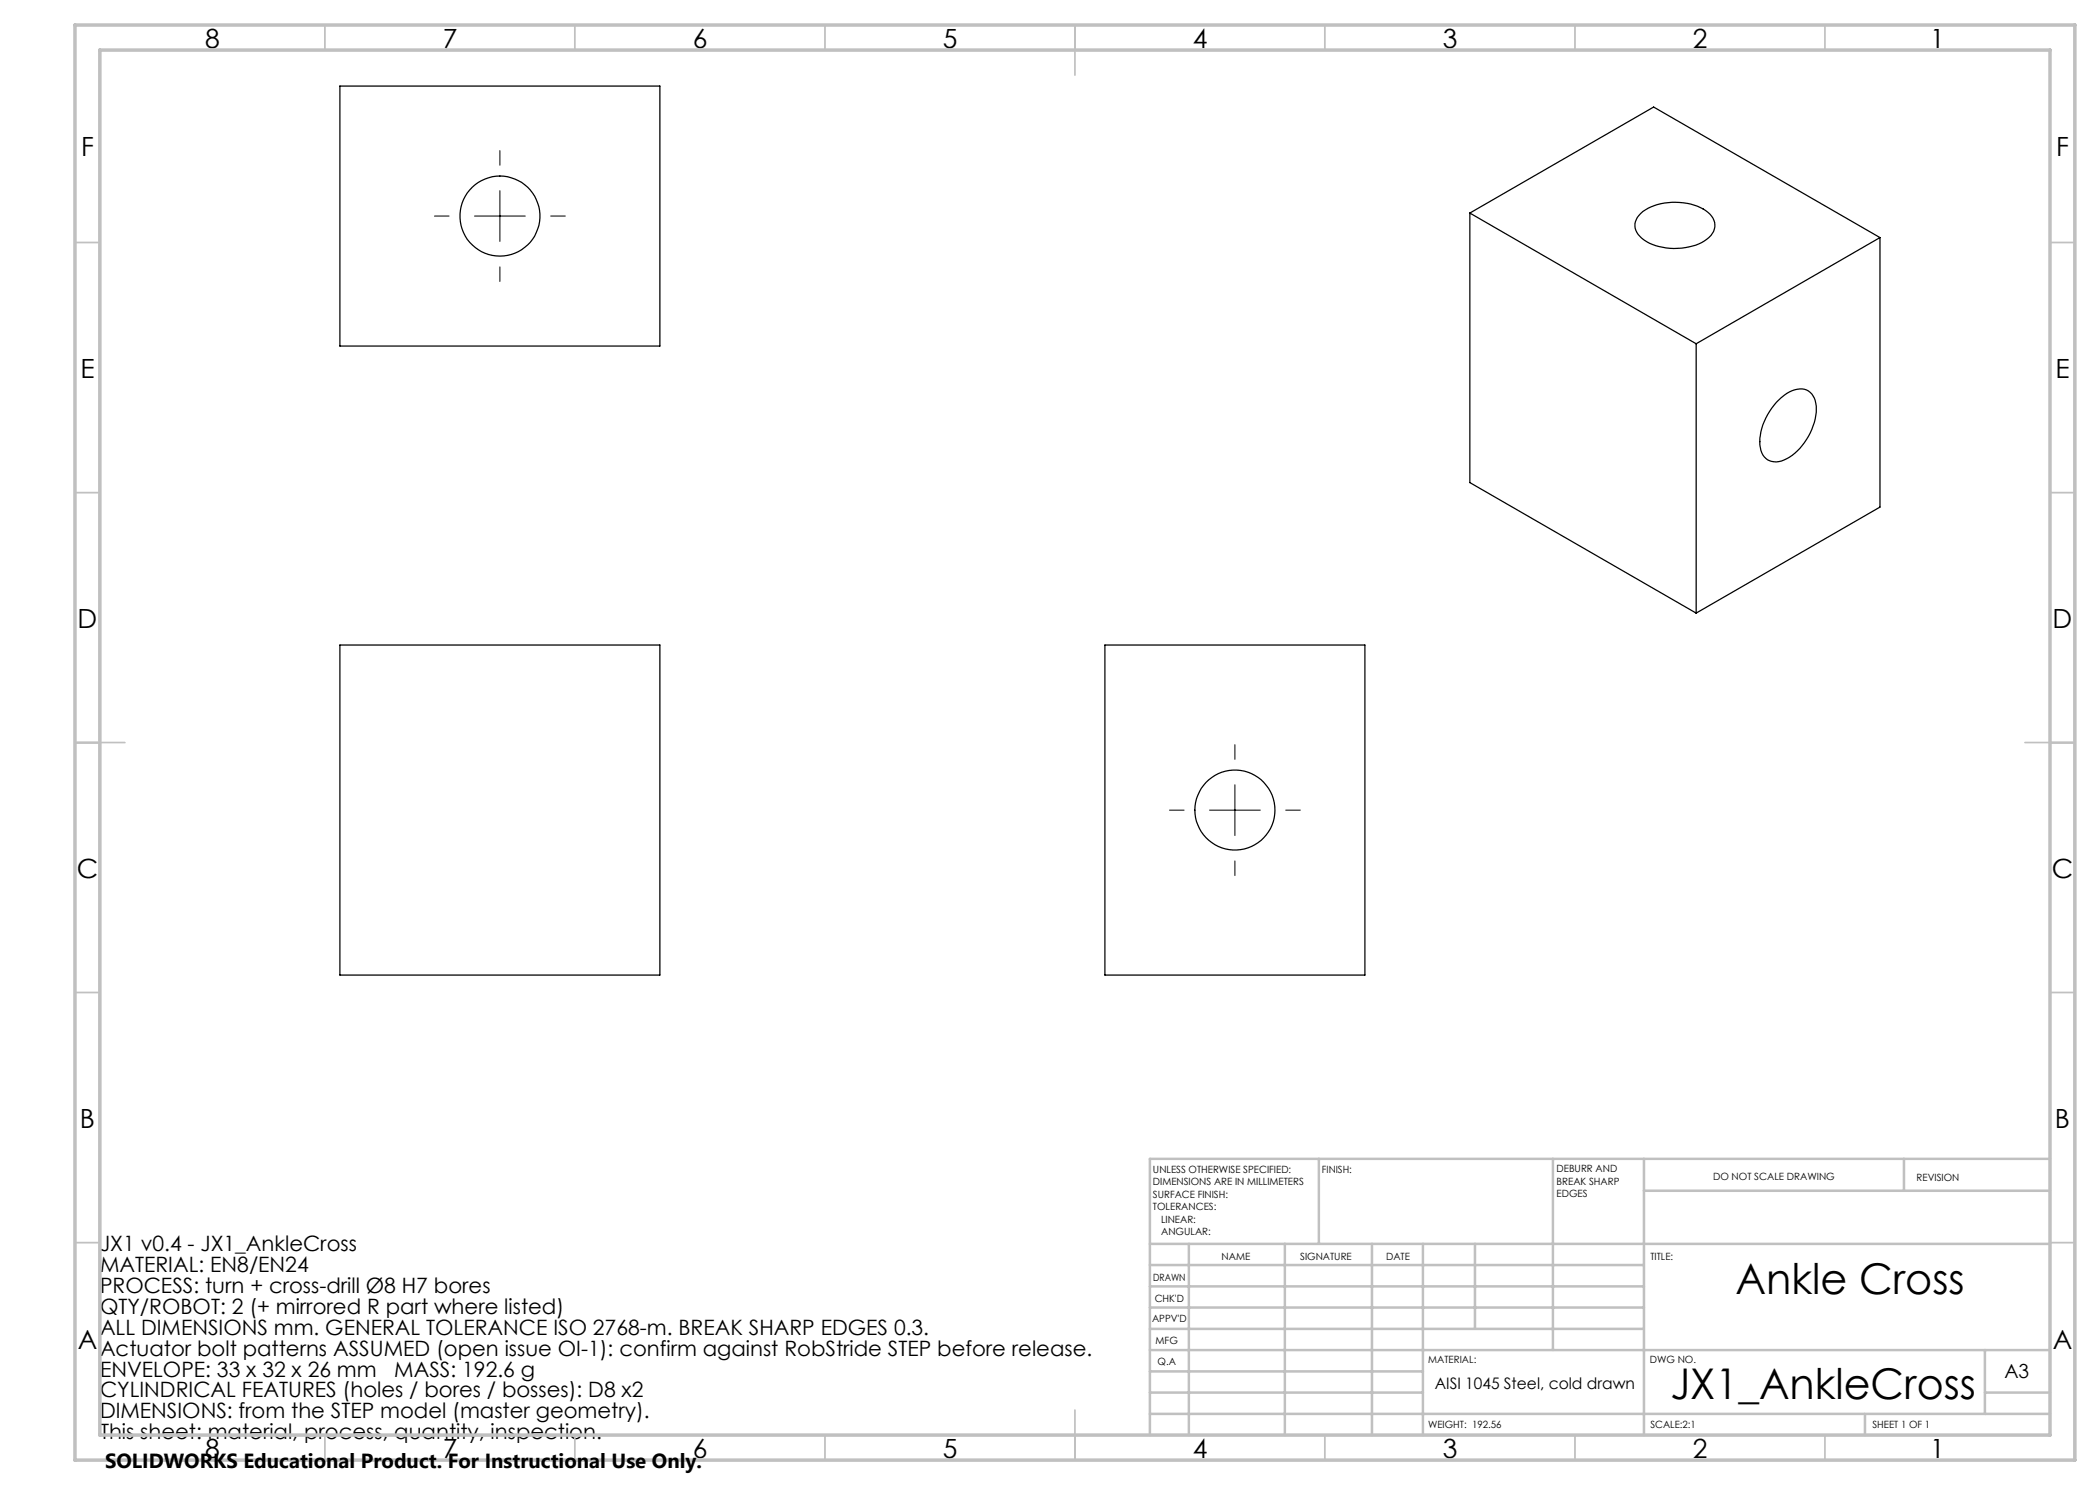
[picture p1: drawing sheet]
<svg xmlns="http://www.w3.org/2000/svg" width="420mm" height="297mm" viewBox="0 0 420 297" stroke-linecap="round" stroke-linejoin="round" font-family="sans-serif">
<g fill="none" stroke="#000" stroke-width=".25">
<path d="M68 17.2h64v52h-64zM294 42.6l45.2 26.2M294 42.6l36.7-21.2 45.3 26.1M294 42.6v53.9l45.2 26.1M328.2 42.7a11.7 11.7 0 0 1 11.3-1.5 4.7 4.7 0 0 1 3.5 3.8 4 4 0 0 1-2.6 3.5 12.3 12.3 0 0 1-11.6-.5 3.2 3.2 0 0 1-1.3-4.5zM376 47.5l-36.8 21.3M376 47.5v53.9l-36.8 21.2M339.2 68.8v53.8M355.2 80.5a6.5 6.5 0 0 1 5.7-2.6 3.7 3.7 0 0 1 2.4 3.9 12.1 12.1 0 0 1-6.5 10.2 3.2 3.2 0 0 1-4.8-3 11.9 11.9 0 0 1 3.2-8.5zM68 129h64v66h-64zM221 129h52v66h-52z"/>
<circle cx="100" cy="43.2" r="8"/>
<circle cx="247" cy="162" r="8"/>
</g>
<path d="M100 30.1v3M100 38.1v10.2M86.9 43.2h2.9M94.9 43.2h10.2M100 53.4v2.9M110.1 43.2h3M247 148.9v3M247 156.9v10.2M233.9 162h2.9M241.9 162h10.2M247 172.2v2.9M257.1 162h3" fill="none" stroke="#000" stroke-width=".2"/>
<g fill="none" stroke="#c0c0c0" stroke-width=".35">
<path d="M65 5v5M115 5v5M165 5v5M215 5v10M265 5v5M315 5v5M365 5v5M15 48.5h5M410 48.5h5M15 98.5h5M410 98.5h5M15 148.5h10"/>
<path d="M405 148.5h10M15 198.5h5M410 198.5h5M15 248.5h5M410 248.5h5M65 287v5M115 287v5M165 287v5M215 282v10M265 287v5M315 287v5M365 287v5"/>
</g>
<g fill="none" stroke="#c0c0c0" stroke-width=".5">
<path d="M263.8 231.8v17M310.6 231.8v38.2M328.8 231.8v55.2M328.8 238.2h81.2M380.8 231.8v6.4M410 231.8h-180v55.2M230 248.8h180M230 257.3h98.8M230 253h98.8M237.8 248.8v38.2M257 248.8v38.2M274.4 248.8v38.2"/>
<path d="M284.6 248.8v38.2M295 248.8v17M230 265.8h98.8M230 261.5h98.8M230 278.5h54.6M230 274.3h54.6M230 270h180M397 278.5h13M397 270v12.8M230 282.8h180M373 282.8v4.2"/>
</g>
<path d="M15 5h400v287h-400zM20 10h390v277h-390z" fill="none" stroke="#c0c0c0" stroke-width=".7"/>
<g font-size="8.5">
<text x="347.1" y="258.8">Ankle Cross</text>
<text x="334.1" y="279.7">JX1_AnkleCross</text>
</g>
<g font-size="5.3">
<text x="41" y="9.5">8</text>
<text x="88.5" y="9.5">7</text>
<text x="138.5" y="9.5">6</text>
<text x="188.5" y="9.5">5</text>
<text x="238.5" y="9.5">4</text>
<text x="288.5" y="9.5">3</text>
<text x="338.5" y="9.5">2</text>
<text x="386" y="9.5">1</text>
<text x="16.2" y="31.2">F</text>
<text x="411.2" y="31.2">F</text>
<text x="16.1" y="75.5">E</text>
<text x="411.1" y="75.5">E</text>
<text x="15.5" y="125.5">D</text>
<text x="410.5" y="125.5">D</text>
<text x="15.4" y="175.5">C</text>
<text x="410.4" y="175.5">C</text>
<text x="16" y="225.5">B</text>
<text x="411" y="225.5">B</text>
<text x="15.5" y="269.7">A</text>
<text x="410.5" y="269.7">A</text>
<text x="41" y="291.5">8</text>
<text x="88.5" y="291.5">7</text>
<text x="138.5" y="291.5">6</text>
<text x="188.5" y="291.5">5</text>
<text x="238.5" y="291.5">4</text>
<text x="288.5" y="291.5">3</text>
<text x="338.5" y="291.5">2</text>
<text x="386" y="291.5">1</text>
</g>
<g font-size="4.2">
<text x="20" y="250.3">JX1 v0.4 - JX1_AnkleCross</text>
<text x="20" y="254.4">MATERIAL: EN8/EN24</text>
<text x="20" y="258.6">PROCESS: turn + cross-drill Ø8 H7 bores</text>
<text x="20" y="262.8">QTY/ROBOT: 2 (+ mirrored R part where listed)</text>
<text x="20" y="267">ALL DIMENSIONS mm. GENERAL TOLERANCE ISO 2768-m. BREAK SHARP EDGES 0.3.</text>
<text x="20" y="271.1">Actuator bolt patterns ASSUMED (open issue OI-1): confirm against RobStride STEP before release.</text>
<text x="20" y="275.3">ENVELOPE: 33 x 32 x 26 mm</text>
<text x="78.9" y="275.3">MASS: 192.6 g</text>
<text x="20" y="279.5">CYLINDRICAL FEATURES (holes / bores / bosses): D8 x2</text>
<text x="20" y="283.7">DIMENSIONS: from the STEP model (master geometry).</text>
<text x="20" y="287.8">This sheet: material, process, quantity, inspection.</text>
</g>
<text font-size="4.1" x="21" y="293.7">SOLIDWORKS Educational Product. For Instructional Use Only.</text>
<text font-size="3.9" x="400.9" y="275.5">A3</text>
<text font-size="3.2" x="287" y="277.9">AISI 1045 Steel, cold drawn</text>
<g font-size="2">
<text x="230.6" y="234.6">UNLESS OTHERWISE SPECIFIED:</text>
<text x="230.6" y="237.1">DIMENSIONS ARE IN MILLIMETERS</text>
<text x="230.6" y="239.6">SURFACE FINISH:</text>
<text x="264.4" y="234.6">FINISH:</text>
<text x="311.3" y="234.5">DEBURR AND</text>
<text x="311.3" y="237">BREAK SHARP</text>
<text x="311.3" y="239.5">EDGES</text>
<text x="342.6" y="236">DO NOT SCALE DRAWING</text>
<text x="383.3" y="236.2">REVISION</text>
<text x="230.6" y="242.1">TOLERANCES:</text>
<text x="232.2" y="244.6">LINEAR:</text>
<text x="232.2" y="247.1">ANGULAR:</text>
<text x="244.3" y="252">NAME</text>
<text x="260" y="251.9">SIGNATURE</text>
<text x="277.2" y="251.9">DATE</text>
<text x="330.1" y="251.9">TITLE:</text>
<text x="230.6" y="256.1">DRAWN</text>
<text x="230.9" y="260.3">CHK'D</text>
<text x="230.4" y="264.4">APPV'D</text>
<text x="231.1" y="268.8">MFG</text>
<text x="231.5" y="273">Q.A</text>
<text x="285.6" y="272.5">MATERIAL:</text>
<text x="330" y="272.5">DWG NO.</text>
<text x="285.6" y="285.5">WEIGHT: 192.56</text>
<text x="330.1" y="285.6">SCALE:2:1</text>
<text x="374.5" y="285.6">SHEET 1 OF 1</text>
</g>
</svg>
